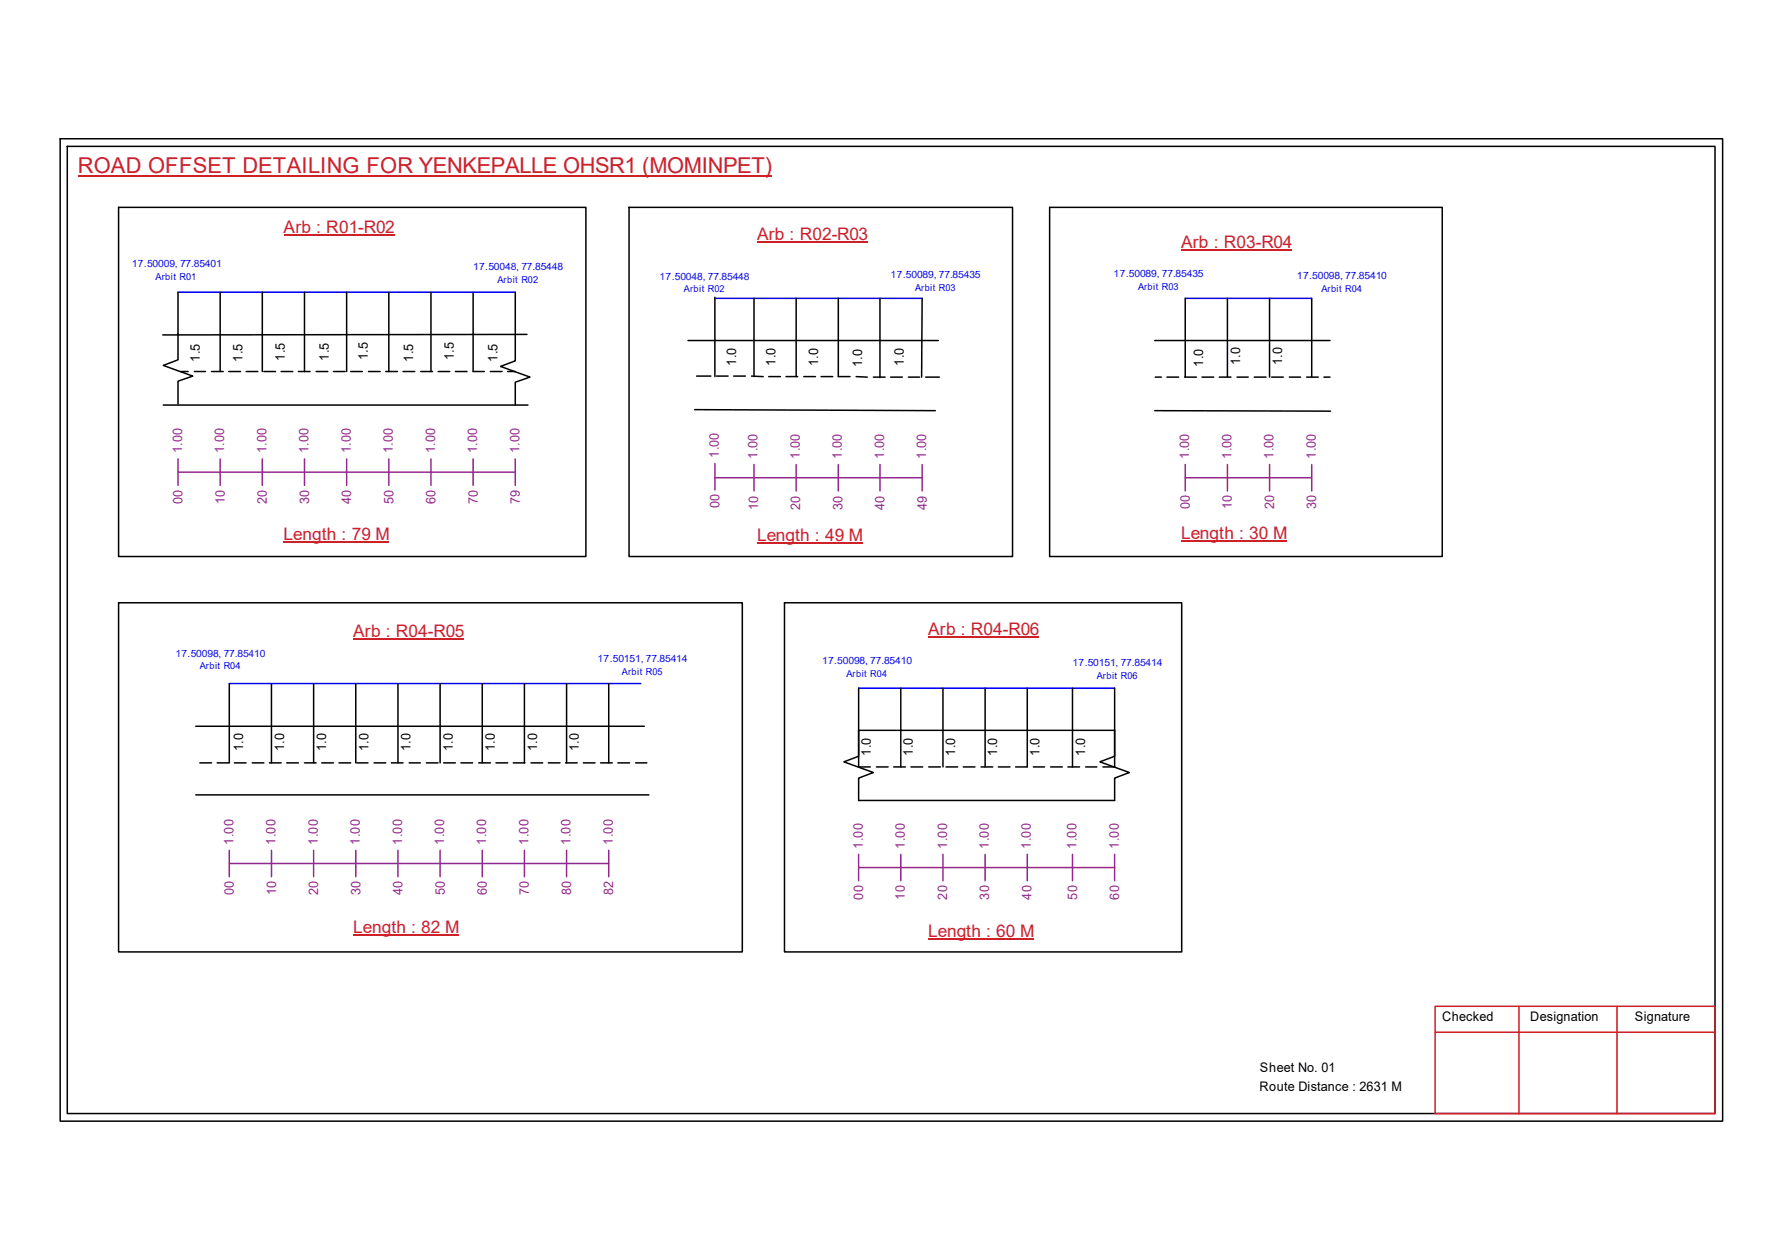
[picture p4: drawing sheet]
<svg xmlns="http://www.w3.org/2000/svg" width="297mm" height="210mm" viewBox="0 0 297 210" stroke-linecap="round" stroke-linejoin="round" font-family="sans-serif">
<g fill="none" stroke="#000" stroke-width=".25">
<path d="M10 23.1h277.1v163.7h-277.1zM11.2 24.4h274.7v161.1h-274.7zM19.8 34.5h77.9v58.2h-77.9zM104.9 34.5h63.9v58.2h-63.9zM175 34.5h65.4v58.2h-65.4zM29.7 55.6v4.3l-2.5 1 4.9 1.8-2.4 .8v3.8M29.7 48.7v7.1M36.7 48.7v13.2M43.7 48.7v13.2M50.8 48.7v13.2M57.8 48.7v13.2M64.8 48.7v13.2"/>
<path d="M71.8 48.7v13.2M78.9 48.7v13.2h1.8M85.9 48.7v11.4l-2.5 .9 4.9 1.8-2.4 .9v3.8M87.8 55.7l-60.7 .1M114.7 56.7h41.7M119.2 49.5v13.2M125.7 49.7v13M132.7 49.7v13M139.7 49.7v13h2M146.7 49.7v13.2M153.7 49.7l-.1 13.1M192.5 56.7h29.2"/>
<path d="M197.6 49.7v13.1M204.6 49.7v13.1M211.6 49.7v13.1M218.6 49.7v13.1M27.2 67.5h60.8M30.1 61.9h1.3M32.4 61.9h1.8M35.3 61.9h1.9M38.1 61.9h2M41 61.9h2M44 61.9h1.9M46.9 61.9h1.9"/>
<path d="M49.7 61.9h2M52.7 61.9h1.9M55.6 61.9h1.9M58.5 61.9h1.9M61.4 61.9h2M64.3 61.9h1.9M67.2 61.9h1.9M70.1 61.9h2M73 61.9h2M75.9 61.9h1.9M81.7 61.9h2M84.6 61.9h1.3"/>
<path d="M115.8 68.2l40.1 .2M116.1 62.7h2.4M119.4 62.7h2M122.3 62.7h1.9M125.3 62.7h1.9M128.1 62.7h2M131 62.7h2M134 62.7h1.9M136.9 62.7h1.9M142.7 62.7l1.9 .1M145.6 62.8h1.9M148.5 62.8h1.9"/>
<path d="M151.4 62.8h1.9M154.3 62.8h2.3M192.5 68.4l29.3 .1M192.6 62.8h1M194.5 62.8h2M197.5 62.8h1.9M200.4 62.8h1.9M203.2 62.8h2M206.2 62.8h1.9M209.1 62.8h1.9M212 62.8h1.9M214.9 62.8h1.9"/>
<path d="M217.8 62.8h1.9M220.7 62.8h1M19.8 100.4h103.9v58.2h-103.9zM38.2 113.9v13.2M45.3 113.9v13.2M52.3 113.9v13.2M59.3 113.9v13.2M66.3 113.9v13.2M73.4 113.9v13.2M80.4 113.9v13.2M87.4 113.9v13.2M94.4 113.9v13.2"/>
<path d="M101.5 113.9v13.2M130.8 100.4h66.2v58.2h-66.2zM143.1 114.6v13.2h2M150.2 114.6v13.2M157.2 114.6v13.2M164.2 114.6v13.2M171.2 114.6v13.2h-1.9M178.8 114.6v13.2M185.8 114.6v13.2h-1.9M32.6 121h74.8M32.6 132.4h75.6M33.3 127.1h2"/>
<path d="M36.2 127.1h1.9M39.1 127.1h1.9M42 127.1h2M44.9 127.1h2M47.8 127.1h1.9M50.8 127.1h1.9M53.6 127.1h2M56.5 127.1h2M59.5 127.1h1.8M62.4 127.1h1.9M65.2 127.1h2M68.2 127.1h1.9"/>
<path d="M71.1 127.1h1.9M74 127.1h1.9M76.8 127.1h2M79.8 127.1h1.9M82.7 127.1h1.9M85.6 127.1h1.9M88.5 127.1h2M91.4 127.1h1.9M94.3 127.1h1.9M97.2 127.1h2M100.1 127.1h2M103 127.1h1.9"/>
<path d="M106 127.1h1.8M143.1 121.7h42.7v4.3l-2.5 .9 5 1.8-2.5 .9v3.7h-42.7v-3.7l2.5-.9-4.9-1.8 2.4-.9zM146.1 127.8h1.9M149 127.8h1.9M151.8 127.8h2M154.8 127.8h2M157.7 127.8h1.9M160.6 127.8h1.9M163.5 127.8h2M166.4 127.8h2M172.3 127.8h1.8M175.1 127.8h2"/>
<path d="M178 127.8h2M181 127.8h1.8"/>
</g>
<path d="M239.2 167.6h46.7v17.9h-46.7zM239.2 172h46.7M253.2 167.6v17.9M269.5 167.6v17.9" fill="none" stroke="#cc1f26" stroke-width=".25"/>
<path d="M13 29.3h115.6" fill="none" stroke="#cd2027" stroke-width=".25"/>
<path d="M29.7 48.7h56.2M119.2 49.7h34.5M197.6 49.7h21M38.2 113.9h68.6M143.1 114.6h42.7" fill="none" stroke="#00f" stroke-width=".25"/>
<g fill="none" stroke="#93278f" stroke-width=".25">
<path d="M29.7 78.7h56.2M29.7 76.5v4.4M36.7 76.5v4.4M43.7 76.5v4.4M50.8 76.5v4.4M57.8 76.5v4.4M64.8 76.5v4.4M71.8 76.5v4.4M78.9 76.5v4.4M85.9 76.5v4.4M119.2 79.6h34.5M119.2 77.2v4.4"/>
<path d="M125.7 77.4v4.4M132.7 77.4v4.4M139.7 77.4v4.4M146.7 77.4v4.4M153.7 77.4v4.4M197.6 79.6h21M197.6 77.4v4.4M204.6 77.4v4.4M211.6 77.4v4.4M218.6 77.4v4.4M38.2 143.8h63.3M38.2 141.6v4.4"/>
<path d="M45.3 141.6v4.4M52.3 141.6v4.4M59.3 141.6v4.4M66.3 141.6v4.4M73.4 141.6v4.4M80.4 141.6v4.4M87.4 141.6v4.4M94.4 141.6v4.4M101.5 141.6v4.4M143.1 144.5h42.7M143.1 142.3v4.4M150.2 142.3v4.4"/>
<path d="M157.2 142.3v4.4M164.2 142.3v4.4M171.2 142.3v4.4M178.8 142.3v4.4M185.8 142.3v4.4"/>
</g>
<path d="M47.3 39.1h18.4M126.2 40.4h18.4M196.9 41.6h18.4M47.3 90.3h17.6M126.2 90.5h17.6M196.9 90.1h17.6M58.9 106.4h18.4M154.7 106.2h18.5M58.9 155.8h17.6M154.7 156.5h17.6" fill="none" stroke="#cd2027" stroke-width=".17"/>
<text font-size="3.6" fill="#cd2027" x="13" y="28.9">ROAD OFFSET DETAILING FOR YENKEPALLE OHSR1 (MOMINPET)</text>
<g font-size="2.9" fill="#cd2027">
<text x="47.3" y="38.8">Arb : R01-R02</text>
<text x="126.2" y="40">Arb : R02-R03</text>
<text x="196.9" y="41.2">Arb : R03-R04</text>
<text x="47.3" y="89.9">Length : 79 M</text>
<text x="196.9" y="89.7">Length : 30 M</text>
<text x="126.2" y="90.2">Length : 49 M</text>
<text x="58.9" y="106.1">Arb : R04-R05</text>
<text x="154.7" y="105.8">Arb : R04-R06</text>
<text x="58.9" y="155.4">Length : 82 M</text>
<text x="154.7" y="156.1">Length : 60 M</text>
</g>
<g font-size="2.2">
<text x="33.3" y="60.3" transform="rotate(-90 33.3 60.3)">1.5</text>
<text x="40.4" y="60.3" transform="rotate(-90 40.4 60.3)">1.5</text>
<text x="47.5" y="60.1" transform="rotate(-90 47.5 60.1)">1.5</text>
<text x="54.8" y="60.1" transform="rotate(-90 54.8 60.1)">1.5</text>
<text x="61.3" y="60" transform="rotate(-90 61.3 60)">1.5</text>
<text x="68.9" y="60.3" transform="rotate(-90 68.9 60.3)">1.5</text>
<text x="75.6" y="60" transform="rotate(-90 75.6 60)">1.5</text>
<text x="82.9" y="60.3" transform="rotate(-90 82.9 60.3)">1.5</text>
<text x="122.7" y="61" transform="rotate(-90 122.7 61)">1.0</text>
<text x="129.2" y="61" transform="rotate(-90 129.2 61)">1.0</text>
<text x="136.4" y="61" transform="rotate(-90 136.4 61)">1.0</text>
<text x="143.7" y="61.2" transform="rotate(-90 143.7 61.2)">1.0</text>
<text x="150.7" y="61" transform="rotate(-90 150.7 61)">1.0</text>
<text x="200.5" y="61.1" transform="rotate(-90 200.5 61.1)">1.0</text>
<text x="206.7" y="60.9" transform="rotate(-90 206.7 60.9)">1.0</text>
<text x="213.7" y="60.9" transform="rotate(-90 213.7 60.9)">1.0</text>
<text x="40.5" y="125.1" transform="rotate(-90 40.5 125.1)">1.0</text>
<text x="47.4" y="125.1" transform="rotate(-90 47.4 125.1)">1.0</text>
<text x="54.4" y="125.1" transform="rotate(-90 54.4 125.1)">1.0</text>
<text x="61.4" y="125.1" transform="rotate(-90 61.4 125.1)">1.0</text>
<text x="68.4" y="125.1" transform="rotate(-90 68.4 125.1)">1.0</text>
<text x="75.5" y="125.1" transform="rotate(-90 75.5 125.1)">1.0</text>
<text x="82.5" y="125.1" transform="rotate(-90 82.5 125.1)">1.0</text>
<text x="89.5" y="125.1" transform="rotate(-90 89.5 125.1)">1.0</text>
<text x="96.5" y="125.1" transform="rotate(-90 96.5 125.1)">1.0</text>
<text x="145.2" y="125.9" transform="rotate(-90 145.2 125.9)">1.0</text>
<text x="152.2" y="125.9" transform="rotate(-90 152.2 125.9)">1.0</text>
<text x="159.2" y="125.9" transform="rotate(-90 159.2 125.9)">1.0</text>
<text x="166.2" y="125.9" transform="rotate(-90 166.2 125.9)">1.0</text>
<text x="173.3" y="125.9" transform="rotate(-90 173.3 125.9)">1.0</text>
<text x="180.9" y="125.9" transform="rotate(-90 180.9 125.9)">1.0</text>
<text x="240.4" y="170.1">Checked</text>
<text x="255.1" y="170.1">Designation</text>
<text x="272.5" y="170.1">Signature</text>
<text x="210" y="178.6">Sheet No. 01</text>
<text x="209.9" y="181.7">Route Distance : 2631 M</text>
</g>
<g font-size="2.2" fill="#93278f">
<text x="30.3" y="75.5" transform="rotate(-90 30.3 75.5)">1.00</text>
<text x="37.4" y="75.5" transform="rotate(-90 37.4 75.5)">1.00</text>
<text x="44.4" y="75.5" transform="rotate(-90 44.4 75.5)">1.00</text>
<text x="51.4" y="75.5" transform="rotate(-90 51.4 75.5)">1.00</text>
<text x="58.5" y="75.5" transform="rotate(-90 58.5 75.5)">1.00</text>
<text x="65.5" y="75.5" transform="rotate(-90 65.5 75.5)">1.00</text>
<text x="72.5" y="75.5" transform="rotate(-90 72.5 75.5)">1.00</text>
<text x="79.5" y="75.5" transform="rotate(-90 79.5 75.5)">1.00</text>
<text x="86.6" y="75.5" transform="rotate(-90 86.6 75.5)">1.00</text>
<text x="119.8" y="76.3" transform="rotate(-90 119.8 76.3)">1.00</text>
<text x="126.3" y="76.5" transform="rotate(-90 126.3 76.5)">1.00</text>
<text x="133.3" y="76.5" transform="rotate(-90 133.3 76.5)">1.00</text>
<text x="140.3" y="76.5" transform="rotate(-90 140.3 76.5)">1.00</text>
<text x="147.4" y="76.5" transform="rotate(-90 147.4 76.5)">1.00</text>
<text x="154.4" y="76.5" transform="rotate(-90 154.4 76.5)">1.00</text>
<text x="198.2" y="76.5" transform="rotate(-90 198.2 76.5)">1.00</text>
<text x="205.3" y="76.5" transform="rotate(-90 205.3 76.5)">1.00</text>
<text x="212.3" y="76.5" transform="rotate(-90 212.3 76.5)">1.00</text>
<text x="219.3" y="76.5" transform="rotate(-90 219.3 76.5)">1.00</text>
<text x="30.4" y="83.9" transform="rotate(-90 30.4 83.9)">00</text>
<text x="37.5" y="83.9" transform="rotate(-90 37.5 83.9)">10</text>
<text x="44.5" y="83.9" transform="rotate(-90 44.5 83.9)">20</text>
<text x="51.5" y="83.9" transform="rotate(-90 51.5 83.9)">30</text>
<text x="58.5" y="83.9" transform="rotate(-90 58.5 83.9)">40</text>
<text x="65.6" y="83.9" transform="rotate(-90 65.6 83.9)">50</text>
<text x="72.6" y="83.9" transform="rotate(-90 72.6 83.9)">60</text>
<text x="79.6" y="83.9" transform="rotate(-90 79.6 83.9)">70</text>
<text x="86.7" y="83.9" transform="rotate(-90 86.7 83.9)">79</text>
<text x="119.9" y="84.7" transform="rotate(-90 119.9 84.7)">00</text>
<text x="126.4" y="84.9" transform="rotate(-90 126.4 84.9)">10</text>
<text x="133.4" y="84.9" transform="rotate(-90 133.4 84.9)">20</text>
<text x="140.4" y="84.9" transform="rotate(-90 140.4 84.9)">30</text>
<text x="147.4" y="84.9" transform="rotate(-90 147.4 84.9)">40</text>
<text x="154.5" y="84.9" transform="rotate(-90 154.5 84.9)">49</text>
<text x="198.3" y="84.8" transform="rotate(-90 198.3 84.8)">00</text>
<text x="205.4" y="84.8" transform="rotate(-90 205.4 84.8)">10</text>
<text x="212.4" y="84.8" transform="rotate(-90 212.4 84.8)">20</text>
<text x="219.4" y="84.8" transform="rotate(-90 219.4 84.8)">30</text>
<text x="38.9" y="140.7" transform="rotate(-90 38.9 140.7)">1.00</text>
<text x="45.9" y="140.7" transform="rotate(-90 45.9 140.7)">1.00</text>
<text x="53" y="140.7" transform="rotate(-90 53 140.7)">1.00</text>
<text x="60" y="140.7" transform="rotate(-90 60 140.7)">1.00</text>
<text x="67" y="140.7" transform="rotate(-90 67 140.7)">1.00</text>
<text x="74" y="140.7" transform="rotate(-90 74 140.7)">1.00</text>
<text x="81.1" y="140.7" transform="rotate(-90 81.1 140.7)">1.00</text>
<text x="88.1" y="140.7" transform="rotate(-90 88.1 140.7)">1.00</text>
<text x="95.1" y="140.7" transform="rotate(-90 95.1 140.7)">1.00</text>
<text x="102.1" y="140.7" transform="rotate(-90 102.1 140.7)">1.00</text>
<text x="143.8" y="141.4" transform="rotate(-90 143.8 141.4)">1.00</text>
<text x="150.8" y="141.4" transform="rotate(-90 150.8 141.4)">1.00</text>
<text x="157.9" y="141.4" transform="rotate(-90 157.9 141.4)">1.00</text>
<text x="164.8" y="141.4" transform="rotate(-90 164.8 141.4)">1.00</text>
<text x="171.8" y="141.4" transform="rotate(-90 171.8 141.4)">1.00</text>
<text x="179.4" y="141.4" transform="rotate(-90 179.4 141.4)">1.00</text>
<text x="186.5" y="141.4" transform="rotate(-90 186.5 141.4)">1.00</text>
<text x="39" y="149.1" transform="rotate(-90 39 149.1)">00</text>
<text x="46" y="149.1" transform="rotate(-90 46 149.1)">10</text>
<text x="53" y="149.1" transform="rotate(-90 53 149.1)">20</text>
<text x="60.1" y="149.1" transform="rotate(-90 60.1 149.1)">30</text>
<text x="67.1" y="149.1" transform="rotate(-90 67.1 149.1)">40</text>
<text x="74.1" y="149.1" transform="rotate(-90 74.1 149.1)">50</text>
<text x="81.1" y="149.1" transform="rotate(-90 81.1 149.1)">60</text>
<text x="88.2" y="149.1" transform="rotate(-90 88.2 149.1)">70</text>
<text x="95.2" y="149.1" transform="rotate(-90 95.2 149.1)">80</text>
<text x="102.2" y="149.1" transform="rotate(-90 102.2 149.1)">82</text>
<text x="143.9" y="149.9" transform="rotate(-90 143.9 149.9)">00</text>
<text x="150.8" y="149.9" transform="rotate(-90 150.8 149.9)">10</text>
<text x="157.9" y="149.9" transform="rotate(-90 157.9 149.9)">20</text>
<text x="164.9" y="149.9" transform="rotate(-90 164.9 149.9)">30</text>
<text x="171.9" y="149.9" transform="rotate(-90 171.9 149.9)">40</text>
<text x="179.5" y="149.9" transform="rotate(-90 179.5 149.9)">50</text>
<text x="186.6" y="149.9" transform="rotate(-90 186.6 149.9)">60</text>
</g>
<g font-size="1.7" fill="#00f">
<text x="22" y="44.5">17.50009, 77.85401</text>
<text x="78.9" y="45">17.50048, 77.85448</text>
<text x="109.9" y="46.6">17.50048, 77.85448</text>
<text x="148.5" y="46.3">17.50089, 77.85435</text>
<text x="185.6" y="46.2">17.50089, 77.85435</text>
<text x="216.2" y="46.5">17.50098, 77.85410</text>
<text x="29.2" y="109.4">17.50098, 77.85410</text>
<text x="99.6" y="110.3">17.50151, 77.85414</text>
<text x="137" y="110.6">17.50098, 77.85410</text>
<text x="178.8" y="110.9">17.50151, 77.85414</text>
</g>
<g font-size="1.6" fill="#00f">
<text x="25.9" y="46.6">Arbit R01</text>
<text x="82.9" y="47.1">Arbit R02</text>
<text x="114" y="48.7">Arbit R02</text>
<text x="152.5" y="48.4">Arbit R03</text>
<text x="189.7" y="48.3">Arbit R03</text>
<text x="220.3" y="48.6">Arbit R04</text>
<text x="33.3" y="111.5">Arbit R04</text>
<text x="103.7" y="112.4">Arbit R05</text>
<text x="141.1" y="112.8">Arbit R04</text>
<text x="182.8" y="113.1">Arbit R06</text>
</g>
</svg>
